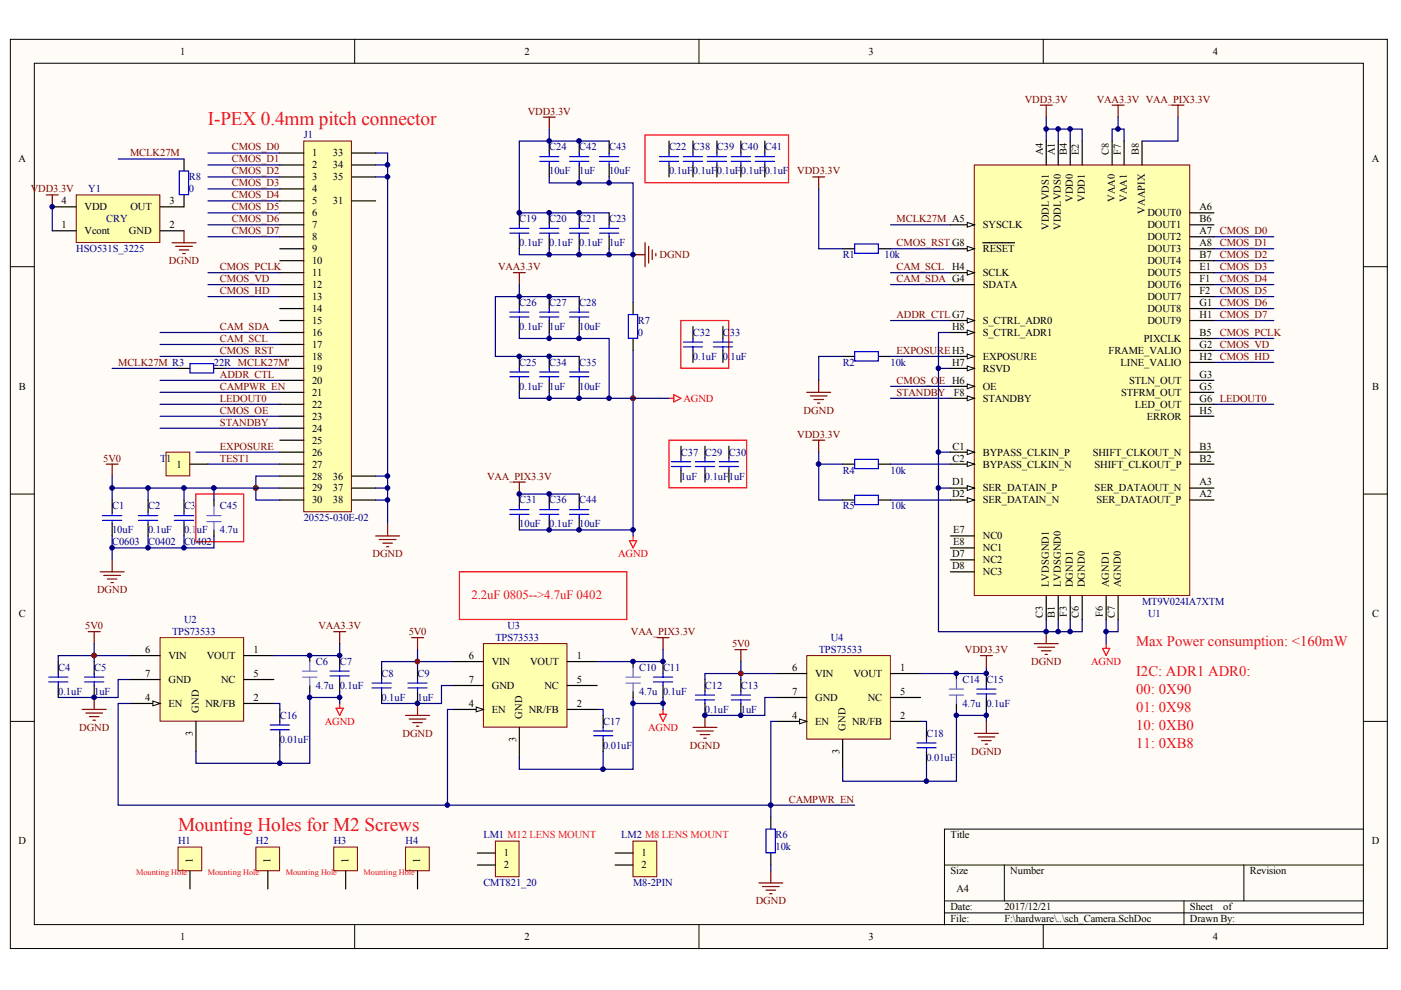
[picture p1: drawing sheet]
# Altium project XPCAM_1V1.PrjPCB
1 sheet, 66 parts. Net scope: global (net labels, ports and power ports of the same name join across sheets).

## Sheet sch_Camera.SchDoc
size A4

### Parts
C1  10uF  value C0603  [0805C]
C2  0.1uF  value C0402  [0402C]
C3  0.1uF  value C0402  [0402C]
C4  0.1uF  [0402C]
C5  1uF  [0402C]
C6  4.7u  [0402C]
C7  0.1uF  [0402C]
C8  0.1uF  [0402C]
C9  1uF  [0402C]
C10  4.7u  [0402C]
C11  0.1uF  [0402C]
C12  0.1uF  [0402C]
C13  1uF  [0402C]
C14  4.7u  [0402C]
C15  0.1uF  [0402C]
C16  0.01uF  [0402C]
C17  0.01uF  [0402C]
C18  0.01uF  [0402C]
C19  0.1uF  [0402C]
C20  0.1uF  [0402C]
C21  0.1uF  [0402C]
C22  0.1uF  [0402C]
C23  1uF  [0402C]
C24  10uF  [0805C]
C25  0.1uF  [0402C]
C26  0.1uF  [0402C]
C27  1uF  [0402C]
C28  10uF  [0805C]
C29  0.1uF  [0402C]
C30  1uF  [0402C]
C31  10uF  [0805C]
C32  0.1uF  [0402C]
C33  0.1uF  [0402C]
C34  1uF  [0402C]
C35  10uF  [0805C]
C36  0.1uF  [0402C]
C37  1uF  [0402C]
C38  0.1uF  [0402C]
C39  0.1uF  [0402C]
C40  0.1uF  [0402C]
C41  0.1uF  [0402C]
C42  1uF  [0402C]
C43  10uF  [0805C]
C44  10uF  [0805C]
C45  4.7u  [0402C]
H1  CON1  [PAD_M3_D350_450]  (value not drawn)
H2  CON1  [PAD_M3_D350_450]  (value not drawn)
H3  CON1  [PAD_M3_D350_450]  (value not drawn)
H4  CON1  [PAD_M3_D350_450]  (value not drawn)
J1  20525-030E-02  [HSA30_P40L196W42H10_20525]
LM1  CMT821_20  [PAD_M3_D350_450]
LM2  M8-2PIN  [PAD_M3_D350_450]
R1  10K  [0402R]
R2  10K  [0402R]
R3  22R  [0402R]
R4  10K  [0402R]
R5  10K  [0402R]
R6  10K  [0402R]
R7  value 0  [0402R]  (hidden comment: 0R)
R8  value 0  [0402R]  (hidden comment: 0R)
T1  CON1  [PAD_TP_D1.2]  (value not drawn)
U1  MT9V024IA7XTM  [IBGA52_8X8_P100L90W90H90R]
U2  TPS73533  [QFN8_P65L30W30H10_DRB]
U3  TPS73533  [QFN8_P65L30W30H10_DRB]
U4  TPS73533  [QFN8_P65L30W30H10_DRB]
Y1  HSO531S_3225  [XTAL_3225]

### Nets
5V0: C1.2 C2.2 C3.2 C4.2 C5.2 C8.2 C9.2 C12.2 C13.2 C45.1 J1.28 J1.29 J1.30 U2.6(VIN) U3.6(VIN) U4.6(VIN)
AGND: C6.2 C7.1 C10.2 C11.1 C16.1 C17.1 C25.1 C26.1 C27.1 C28.1 C31.1 C34.1 C35.1 C36.1 C44.1 R7.2 U1.C7(AGND0) U1.F6(AGND1) U2.3(GND) U3.3(GND)
DGND: C1.1 C2.1 C3.1 C4.1 C5.1 C8.1 C9.1 C12.1 C13.1 C14.2 C15.1 C18.1 C19.1 C20.1 C21.1 C23.1 C24.1 C42.1 C43.1 C45.2 J1.33 J1.34 J1.35 J1.36 J1.37 J1.38 R2.2 R6.1 R7.1 U1.B1(LVDSGND0) U1.C1(BYPASS_CLKIN_P) U1.C3(LVDSGND1) U1.C6(DGND0) U1.D1(SER_DATAIN_P) U1.F3(DGND1) U1.H7(RSVD) U1.H8(S_CTRL_ADR1) U2.7(GND) U3.7(GND) U4.3(GND) U4.7(GND) Y1.2(GND)
VAA3.3V: C6.1 C7.2 C25.2 C26.2 C27.2 C28.2 C34.2 C35.2 U1.C8(VAA0) U1.F7(VAA1) U2.1(VOUT)
VAA_PIX3.3V: C10.1 C11.2 C31.2 C36.2 C44.2 U1.B8(VAAPIX) U3.1(VOUT)
VDD3.3V: C14.1 C15.2 C19.2 C20.2 C21.2 C23.2 C24.2 C42.2 C43.2 R1.2 R4.2 R5.2 U1.A1(VDDLVDS0) U1.A4(VDDLVDS1) U1.B4(VDD0) U1.E2(VDD1) U4.1(VOUT) Y1.1(Vcont) Y1.4(VDD)
ADDR_CTL: J1.20 U1.G7(S_CTRL_ADR0)
CAM_SCL: J1.17 U1.H4(SCLK)
CAM_SDA: J1.16 U1.G4(SDATA)
CAMPWR_EN: J1.21 R6.2 U2.4(EN) U3.4(EN) U4.4(EN)
CMOS_D0: J1.1 U1.A7(DOUT2)
CMOS_D1: J1.2 U1.A8(DOUT3)
CMOS_D2: J1.3 U1.B7(DOUT4)
CMOS_D3: J1.4 U1.E1(DOUT5)
CMOS_D4: J1.5 U1.F1(DOUT6)
CMOS_D5: J1.6 U1.F2(DOUT7)
CMOS_D6: J1.7 U1.G1(DOUT8)
CMOS_D7: J1.8 U1.H1(DOUT9)
CMOS_HD: J1.13 U1.H2(LINE_VALIO)
CMOS_OE: J1.23 U1.H6(OE)
CMOS_PCLK: J1.11 U1.B5(PIXCLK)
CMOS_RST: J1.18 R1.1 U1.G8(~{RESET})
CMOS_VD: J1.12 U1.G2(FRAME_VALIO)
EXPOSURE: J1.26 R2.1 U1.H3(EXPOSURE)
LEDOUT0: J1.22 U1.G6(LED_OUT)
MCLK27M: R3.1 R8.1 U1.A5(SYSCLK)
MCLK27M': J1.19 R3.2
STANDBY: J1.24 U1.F8(STANDBY)
TEST1: J1.27 T1.1
NetC16_2: C16.2 U2.2(NR/FB)
NetC17_2: C17.2 U3.2(NR/FB)
NetC18_2: C18.2 U4.2(NR/FB)
NetR4_1: R4.1 U1.C2(BYPASS_CLKIN_N)
NetR5_1: R5.1 U1.D2(SER_DATAIN_N)
NetR8_2: R8.2 Y1.3(OUT)

Not connected (* = marked no-connect by the designer): C22 1 2; C29 1 2; C30 1 2; C32 1 2; C33 1 2; C37 1 2; C38 1 2; C39 1 2; C40 1 2; C41 1 2; H1 1; H2 1; H3 1; H4 1; J1 9 10 14 15 25 31; LM1 1 2; LM2 1 2; U1 A2(SER_DATAOUT_P) A3(SER_DATAOUT_N) A6(DOUT0) B2(SHIFT_CLKOUT_P) B3(SHIFT_CLKOUT_N) B6(DOUT1) D7(NC2) D8(NC3) E7(NC0) E8(NC1) G3(STLN_OUT) G5(STFRM_OUT) H5(ERROR); U2 5(NC); U3 5(NC); U4 5(NC)

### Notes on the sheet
- (near J1) I-PEX 0.4mm pitch connector
- 2.2uF 0805-->4.7uF 0402
- (near U1) Max Power consumption: <160mW
- I2C: ADR1 ADR0:
- 00: 0X90
- 01: 0X98
- 10: 0XB0
- 11: 0XB8
- Mounting Holes for M2 Screws
- (near LM1) M12 LENS MOUNT
- (near LM2) M8 LENS MOUNT
- (near H1) Mounting Hole
- (near H2) Mounting Hole
- (near H3) Mounting Hole
- (near H4) Mounting Hole
